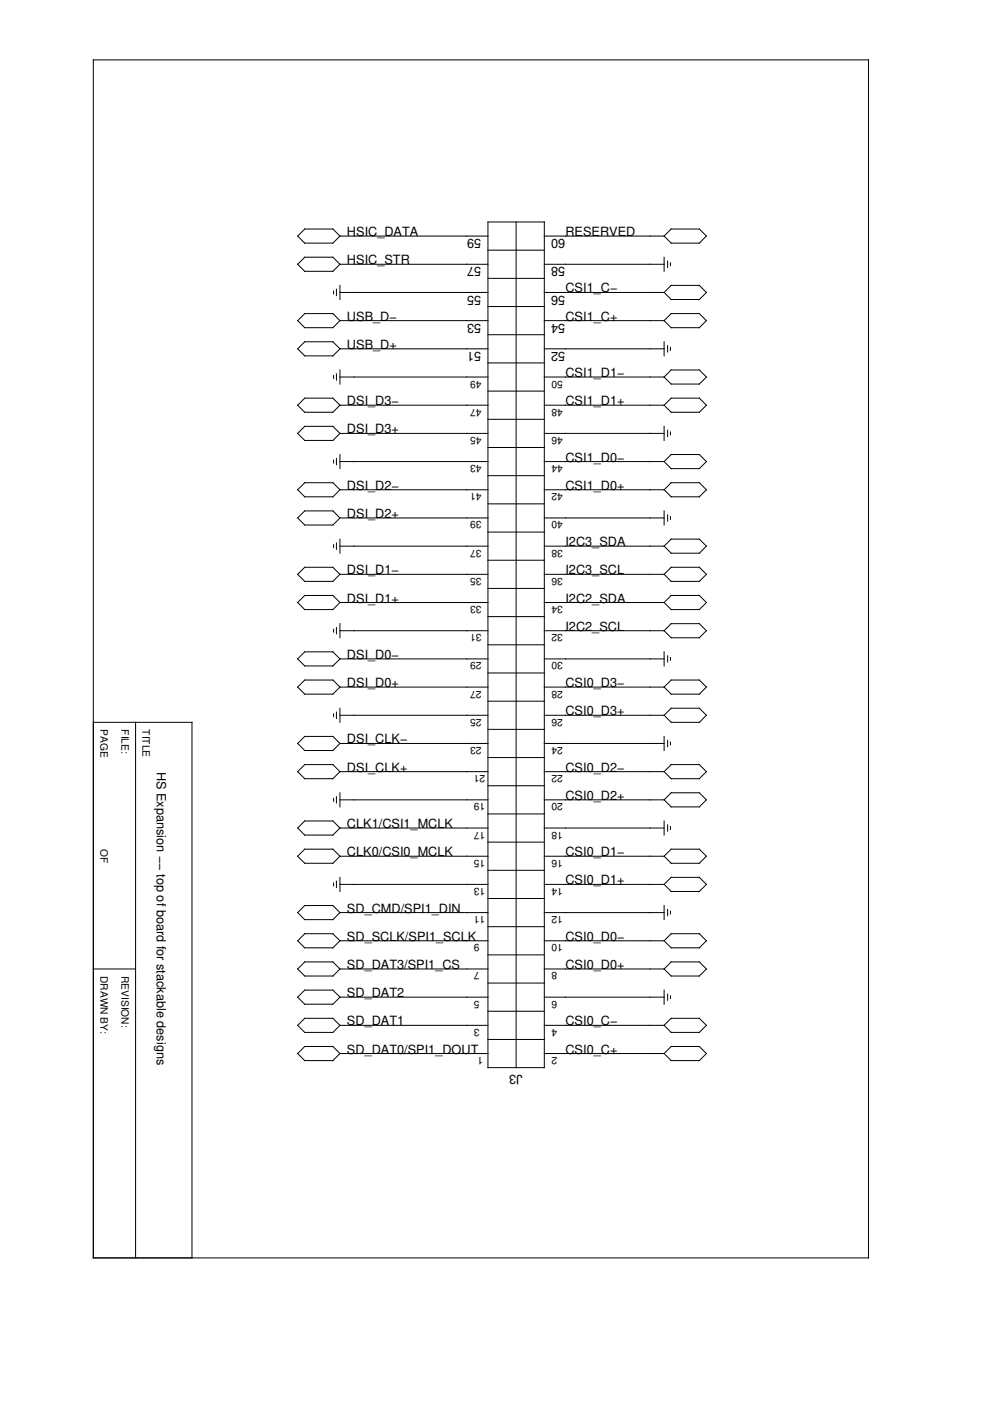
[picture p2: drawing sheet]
<svg xmlns="http://www.w3.org/2000/svg" width="210mm" height="297mm" viewBox="0 0 210 297" stroke-linecap="round" stroke-linejoin="round" font-family="sans-serif">
<g fill="none" stroke="#000" stroke-width=".21">
<path d="M19.8 12.7h164.3v254h-164.3zM63.1 50.1l1.5-1.5h6l1.5 1.5-1.5 1.4h-6zM63.1 56l1.5-1.5h6l1.5 1.5-1.5 1.5h-6zM72.1 56h31.4M72.1 50.1h31.4M103.5 47.1h11.9v179.3h-11.9zM103.5 59h11.9M103.5 53h11.9M109.4 47.1v179.3M115.4 56h25.4M115.4 50.1h25.4M140.8 54.5v3"/>
<path d="M141.6 55.4v1.3M142.2 55.7v.6M142.3 48.6h6l1.5 1.5-1.5 1.4h-6l-1.5-1.4zM63.1 68l1.5-1.5h6l1.5 1.5-1.5 1.5h-6zM63.1 74l1.5-1.5h6l1.5 1.5-1.5 1.5h-6zM70.7 61.7v.6M70.7 79.6v.6M71.3 61.3v1.4M71.3 79.3v1.3M72.1 68h31.4M72.1 74h31.4M72.1 79.9h31.4"/>
<path d="M72.1 62h31.4M72.1 60.5v3M72.1 78.4v3M103.5 76.9h11.9M103.5 71h11.9M103.5 65h11.9M115.4 68h25.4M115.4 74h25.4M115.4 79.9h25.4M115.4 62h25.4M140.8 79.9l1.5-1.5h6l1.5 1.5-1.5 1.5h-6zM140.8 72.5v3"/>
<path d="M141.6 73.3v1.3M142.2 73.7v.6M142.3 66.5h6l1.5 1.5-1.5 1.5h-6l-1.5-1.5zM142.3 60.5h6l1.5 1.5-1.5 1.5h-6l-1.5-1.5zM63.1 85.9l1.5-1.5h6l1.5 1.5-1.5 1.5h-6zM64.6 90.4h6l1.5 1.5-1.5 1.5h-6l-1.5-1.5zM70.7 97.6v.6M71.3 97.2v1.3M72.1 97.9h31.4M72.1 91.9h31.4M72.1 85.9h31.4M72.1 96.4v3"/>
<path d="M103.5 94.9h11.9M103.5 88.9h11.9M103.5 82.9h11.9M115.4 97.9h25.4M115.4 91.9h25.4M115.4 85.9h25.4M140.8 90.4v3M141.6 91.2v1.4M142.2 91.6v.6M142.3 84.4h6l1.5 1.5-1.5 1.5h-6l-1.5-1.5zM142.3 96.4h6l1.5 1.5-1.5 1.5h-6l-1.5-1.5zM63.1 109.8l1.5-1.5h6l1.5 1.5-1.5 1.5h-6z"/>
<path d="M64.6 102.3h6l1.5 1.5-1.5 1.5h-6l-1.5-1.5zM70.7 115.5v.6M71.3 115.1v1.4M72.1 115.8h31.4M72.1 109.8h31.4M72.1 103.8h31.4M72.1 114.3v3M103.5 118.8h11.9M103.5 112.8h11.9M103.5 100.9h11.9M103.5 106.8h11.9M115.4 115.8h25.4"/>
<path d="M115.4 109.8h25.4M115.4 103.8h25.4M140.8 108.3v3M141.6 109.1v1.4M142.2 109.5v.6M142.3 102.3h6l1.5 1.5-1.5 1.5h-6l-1.5-1.5zM142.3 114.3h6l1.5 1.5-1.5 1.5h-6l-1.5-1.5zM64.6 120.3h6l1.5 1.5-1.5 1.5h-6l-1.5-1.5zM64.6 126.3h6l1.5 1.4-1.5 1.5h-6l-1.5-1.5zM64.6 138.2h6l1.5 1.5-1.5 1.5h-6l-1.5-1.5zM70.7 133.4v.6M71.3 133.1v1.3"/>
<path d="M72.1 139.7h31.4M72.1 133.7h31.4M72.1 127.7h31.4M72.1 121.8h31.4M72.1 132.2v3M103.5 124.8h11.9M103.5 130.7h11.9M103.5 136.7h11.9M115.4 139.7h25.4M115.4 133.7h25.4M115.4 127.7h25.4M115.4 121.8h25.4"/>
<path d="M140.8 138.2v3M141.6 139v1.4M142.2 139.4v.6M142.3 120.3h6l1.5 1.5-1.5 1.5h-6l-1.5-1.5zM142.3 126.3h6l1.5 1.4-1.5 1.5h-6l-1.5-1.5zM142.3 132.2h6l1.5 1.5-1.5 1.5h-6l-1.5-1.5zM19.8 153.1h20.9v113.6M28.7 153.1v113.6M64.6 144.2h6l1.5 1.5-1.5 1.5h-6l-1.5-1.5zM64.6 156.1h6l1.5 1.5-1.5 1.5h-6l-1.5-1.5zM70.7 151.4v.6M71.3 151v1.3"/>
<path d="M72.1 157.6h31.4M72.1 151.7h31.4M72.1 145.7h31.4M72.1 150.2v2.9M103.5 154.6h11.9M103.5 148.7h11.9M103.5 142.7h11.9M115.4 157.6h25.4M115.4 151.7h25.4M115.4 145.7h25.4M140.8 151.7l1.5-1.5h6l1.5 1.5-1.5 1.4h-6zM140.8 156.1v3"/>
<path d="M141.6 157v1.3M142.2 157.3v.6M142.3 144.2h6l1.5 1.5-1.5 1.5h-6l-1.5-1.5zM63.1 163.6l1.5-1.5h6l1.5 1.5-1.5 1.5h-6zM64.6 174.1h6l1.5 1.5-1.5 1.5h-6l-1.5-1.5zM70.7 169.3v.6M71.3 168.9v1.4M72.1 175.6h31.4M72.1 169.6h31.4M72.1 163.6h31.4M72.1 168.1v3M103.5 178.5h11.9"/>
<path d="M103.5 172.6h11.9M103.5 160.6h11.9M103.5 166.6h11.9M115.4 175.6h25.4M115.4 169.6h25.4M115.4 163.6h25.4M140.8 174.1v3M141.6 174.9v1.3M142.2 175.3v.6M142.3 162.1h6l1.5 1.5-1.5 1.5h-6l-1.5-1.5zM142.3 168.1h6l1.5 1.5-1.5 1.5h-6l-1.5-1.5zM63.1 181.5l1.5-1.5h6l1.5 1.5-1.5 1.5h-6z"/>
<path d="M63.1 193.5l1.5-1.5h6l1.5 1.5-1.5 1.5h-6zM64.6 198h6l1.5 1.5-1.5 1.5h-6l-1.5-1.5zM70.7 187.2v.6M71.3 186.8v1.4M72.1 199.5h31.4M72.1 193.5h31.4M72.1 187.5h31.4M72.1 181.5h31.4M72.1 186v3M103.5 184.5h11.9M103.5 190.5h11.9M103.5 196.5h11.9"/>
<path d="M115.4 199.5h25.4M115.4 193.5h25.4M115.4 187.5h25.4M115.4 181.5h25.4M140.8 192v3M141.6 192.8v1.4M142.2 193.2v.6M142.3 180h6l1.5 1.5-1.5 1.5h-6l-1.5-1.5zM142.3 198h6l1.5 1.5-1.5 1.5h-6l-1.5-1.5zM142.3 186h6l1.5 1.5-1.5 1.5h-6l-1.5-1.5zM19.8 205.4h8.9M63.1 205.4l1.5-1.5h6l1.5 1.5-1.5 1.5h-6z"/>
<path d="M63.1 211.4l1.5-1.5h6l1.5 1.5-1.5 1.5h-6zM63.1 217.4l1.5-1.5h6l1.5 1.5-1.5 1.5h-6zM72.1 205.4h31.4M72.1 217.4h31.4M72.1 211.4h31.4M103.5 214.4h11.9M103.5 208.4h11.9M103.5 202.5h11.9M115.4 205.4h25.4M115.4 217.4h25.4M115.4 211.4h25.4M140.8 205.4l1.5-1.5h6l1.5 1.5-1.5 1.5h-6z"/>
<path d="M140.8 209.9v3M141.6 210.7v1.4M142.2 211.1v.6M142.3 215.9h6l1.5 1.5-1.5 1.5h-6l-1.5-1.5zM63.1 223.4l1.5-1.5h6l1.5 1.5-1.5 1.5h-6zM72.1 223.4h31.4M103.5 220.4h11.9M115.4 223.4h25.4M140.8 223.4l1.5-1.5h6l1.5 1.5-1.5 1.5h-6z"/>
</g>
<g font-size="2.7">
<text x="73.6" y="50.1">HSIC_DATA</text>
<text x="102" y="50.7" transform="rotate(180 102 50.7)">59</text>
<text x="119.8" y="50.7" transform="rotate(180 119.8 50.7)">60</text>
<text x="119.9" y="50.1">RESERVED</text>
<text x="73.6" y="56">HSIC_STR</text>
<text x="102" y="56.7" transform="rotate(180 102 56.7)">57</text>
<text x="119.8" y="56.7" transform="rotate(180 119.8 56.7)">58</text>
<text x="102" y="62.7" transform="rotate(180 102 62.7)">55</text>
<text x="119.8" y="62.7" transform="rotate(180 119.8 62.7)">56</text>
<text x="119.9" y="62">CSI1_C−</text>
<text x="73.6" y="68">USB_D−</text>
<text x="102" y="68.7" transform="rotate(180 102 68.7)">53</text>
<text x="119.8" y="68.7" transform="rotate(180 119.8 68.7)">54</text>
<text x="119.9" y="68">CSI1_C+</text>
<text x="73.6" y="74">USB_D+</text>
<text x="102" y="74.6" transform="rotate(180 102 74.6)">51</text>
<text x="119.8" y="74.6" transform="rotate(180 119.8 74.6)">52</text>
<text x="119.9" y="79.9">CSI1_D1−</text>
<text x="73.6" y="85.9">DSI_D3−</text>
<text x="119.9" y="85.9">CSI1_D1+</text>
<text x="73.6" y="91.9">DSI_D3+</text>
<text x="119.9" y="97.9">CSI1_D0−</text>
<text x="73.6" y="103.8">DSI_D2−</text>
<text x="119.9" y="103.8">CSI1_D0+</text>
<text x="73.6" y="109.8">DSI_D2+</text>
<text x="119.9" y="115.8">I2C3_SDA</text>
<text x="73.6" y="121.8">DSI_D1−</text>
<text x="119.9" y="121.8">I2C3_SCL</text>
<text x="73.6" y="127.7">DSI_D1+</text>
<text x="119.9" y="127.7">I2C2_SDA</text>
<text x="119.9" y="133.7">I2C2_SCL</text>
<text x="73.6" y="139.7">DSI_D0−</text>
<text x="73.6" y="145.7">DSI_D0+</text>
<text x="119.9" y="145.7">CSI0_D3−</text>
<text x="119.9" y="151.7">CSI0_D3+</text>
<text x="73.6" y="157.6">DSI_CLK−</text>
<text x="33.2" y="163.6" transform="rotate(90 33.2 163.6)">HS Expansion −− top of board for stackable designs</text>
<text x="73.6" y="163.6">DSI_CLK+</text>
<text x="119.9" y="163.6">CSI0_D2−</text>
<text x="119.9" y="169.6">CSI0_D2+</text>
<text x="73.6" y="175.6">CLK1/CSI1_MCLK</text>
<text x="73.6" y="181.5">CLK0/CSI0_MCLK</text>
<text x="119.9" y="181.5">CSI0_D1−</text>
<text x="119.9" y="187.5">CSI0_D1+</text>
<text x="73.6" y="193.5">SD_CMD/SPI1_DIN</text>
<text x="73.6" y="199.5">SD_SCLK/SPI1_SCLK</text>
<text x="119.9" y="199.5">CSI0_D0−</text>
<text x="73.6" y="205.4">SD_DAT3/SPI1_CS</text>
<text x="119.9" y="205.4">CSI0_D0+</text>
<text x="73.6" y="211.4">SD_DAT2</text>
<text x="73.6" y="217.4">SD_DAT1</text>
<text x="119.9" y="217.4">CSI0_C−</text>
<text x="73.6" y="223.4">SD_DAT0/SPI1_DOUT</text>
<text x="110.8" y="227.9" transform="rotate(180 110.8 227.9)">J3</text>
<text x="119.9" y="223.4">CSI0_C+</text>
</g>
<g font-size="2.2">
<text x="102.1" y="80.7" transform="rotate(180 102.1 80.7)">49</text>
<text x="119.3" y="80.7" transform="rotate(180 119.3 80.7)">50</text>
<text x="102.1" y="86.7" transform="rotate(180 102.1 86.7)">47</text>
<text x="119.3" y="86.7" transform="rotate(180 119.3 86.7)">48</text>
<text x="102.1" y="92.6" transform="rotate(180 102.1 92.6)">45</text>
<text x="119.3" y="92.6" transform="rotate(180 119.3 92.6)">46</text>
<text x="102.1" y="98.6" transform="rotate(180 102.1 98.6)">43</text>
<text x="119.3" y="98.6" transform="rotate(180 119.3 98.6)">44</text>
<text x="102.1" y="104.6" transform="rotate(180 102.1 104.6)">41</text>
<text x="119.3" y="104.6" transform="rotate(180 119.3 104.6)">42</text>
<text x="102.1" y="110.6" transform="rotate(180 102.1 110.6)">39</text>
<text x="119.3" y="110.6" transform="rotate(180 119.3 110.6)">40</text>
<text x="102.1" y="116.5" transform="rotate(180 102.1 116.5)">37</text>
<text x="119.3" y="116.5" transform="rotate(180 119.3 116.5)">38</text>
<text x="102.1" y="122.5" transform="rotate(180 102.1 122.5)">35</text>
<text x="119.3" y="122.5" transform="rotate(180 119.3 122.5)">36</text>
<text x="102.1" y="128.5" transform="rotate(180 102.1 128.5)">33</text>
<text x="119.3" y="128.5" transform="rotate(180 119.3 128.5)">34</text>
<text x="102.1" y="134.5" transform="rotate(180 102.1 134.5)">31</text>
<text x="119.3" y="134.5" transform="rotate(180 119.3 134.5)">32</text>
<text x="102.1" y="140.4" transform="rotate(180 102.1 140.4)">29</text>
<text x="119.3" y="140.4" transform="rotate(180 119.3 140.4)">30</text>
<text x="102.1" y="146.4" transform="rotate(180 102.1 146.4)">27</text>
<text x="119.3" y="146.4" transform="rotate(180 119.3 146.4)">28</text>
<text x="21.3" y="154.6" transform="rotate(90 21.3 154.6)">PAGE</text>
<text x="25.8" y="154.6" transform="rotate(90 25.8 154.6)">FILE:</text>
<text x="30.2" y="154.6" transform="rotate(90 30.2 154.6)">TITLE</text>
<text x="102.1" y="152.4" transform="rotate(180 102.1 152.4)">25</text>
<text x="119.3" y="152.4" transform="rotate(180 119.3 152.4)">26</text>
<text x="102.1" y="158.4" transform="rotate(180 102.1 158.4)">23</text>
<text x="119.3" y="158.4" transform="rotate(180 119.3 158.4)">24</text>
<text x="102.9" y="164.4" transform="rotate(180 102.9 164.4)">21</text>
<text x="119.3" y="164.4" transform="rotate(180 119.3 164.4)">22</text>
<text x="102.9" y="170.3" transform="rotate(180 102.9 170.3)">19</text>
<text x="119.3" y="170.3" transform="rotate(180 119.3 170.3)">20</text>
<text x="102.9" y="176.3" transform="rotate(180 102.9 176.3)">17</text>
<text x="119.3" y="176.3" transform="rotate(180 119.3 176.3)">18</text>
<text x="21.3" y="180" transform="rotate(90 21.3 180)">OF</text>
<text x="102.9" y="182.3" transform="rotate(180 102.9 182.3)">15</text>
<text x="119.3" y="182.3" transform="rotate(180 119.3 182.3)">16</text>
<text x="102.9" y="188.3" transform="rotate(180 102.9 188.3)">13</text>
<text x="119.3" y="188.3" transform="rotate(180 119.3 188.3)">14</text>
<text x="102.9" y="194.2" transform="rotate(180 102.9 194.2)">11</text>
<text x="119.3" y="194.2" transform="rotate(180 119.3 194.2)">12</text>
<text x="101.7" y="200.2" transform="rotate(180 101.7 200.2)">9</text>
<text x="119.3" y="200.2" transform="rotate(180 119.3 200.2)">10</text>
<text x="21.3" y="206.9" transform="rotate(90 21.3 206.9)">DRAWN BY:</text>
<text x="25.8" y="206.9" transform="rotate(90 25.8 206.9)">REVISION:</text>
<text x="101.7" y="206.2" transform="rotate(180 101.7 206.2)">7</text>
<text x="118.1" y="206.2" transform="rotate(180 118.1 206.2)">8</text>
<text x="101.7" y="212.2" transform="rotate(180 101.7 212.2)">5</text>
<text x="118.1" y="212.2" transform="rotate(180 118.1 212.2)">6</text>
<text x="101.7" y="218.1" transform="rotate(180 101.7 218.1)">3</text>
<text x="118.1" y="218.1" transform="rotate(180 118.1 218.1)">4</text>
<text x="102.4" y="224.1" transform="rotate(180 102.4 224.1)">1</text>
<text x="118.1" y="224.1" transform="rotate(180 118.1 224.1)">2</text>
</g>
</svg>
